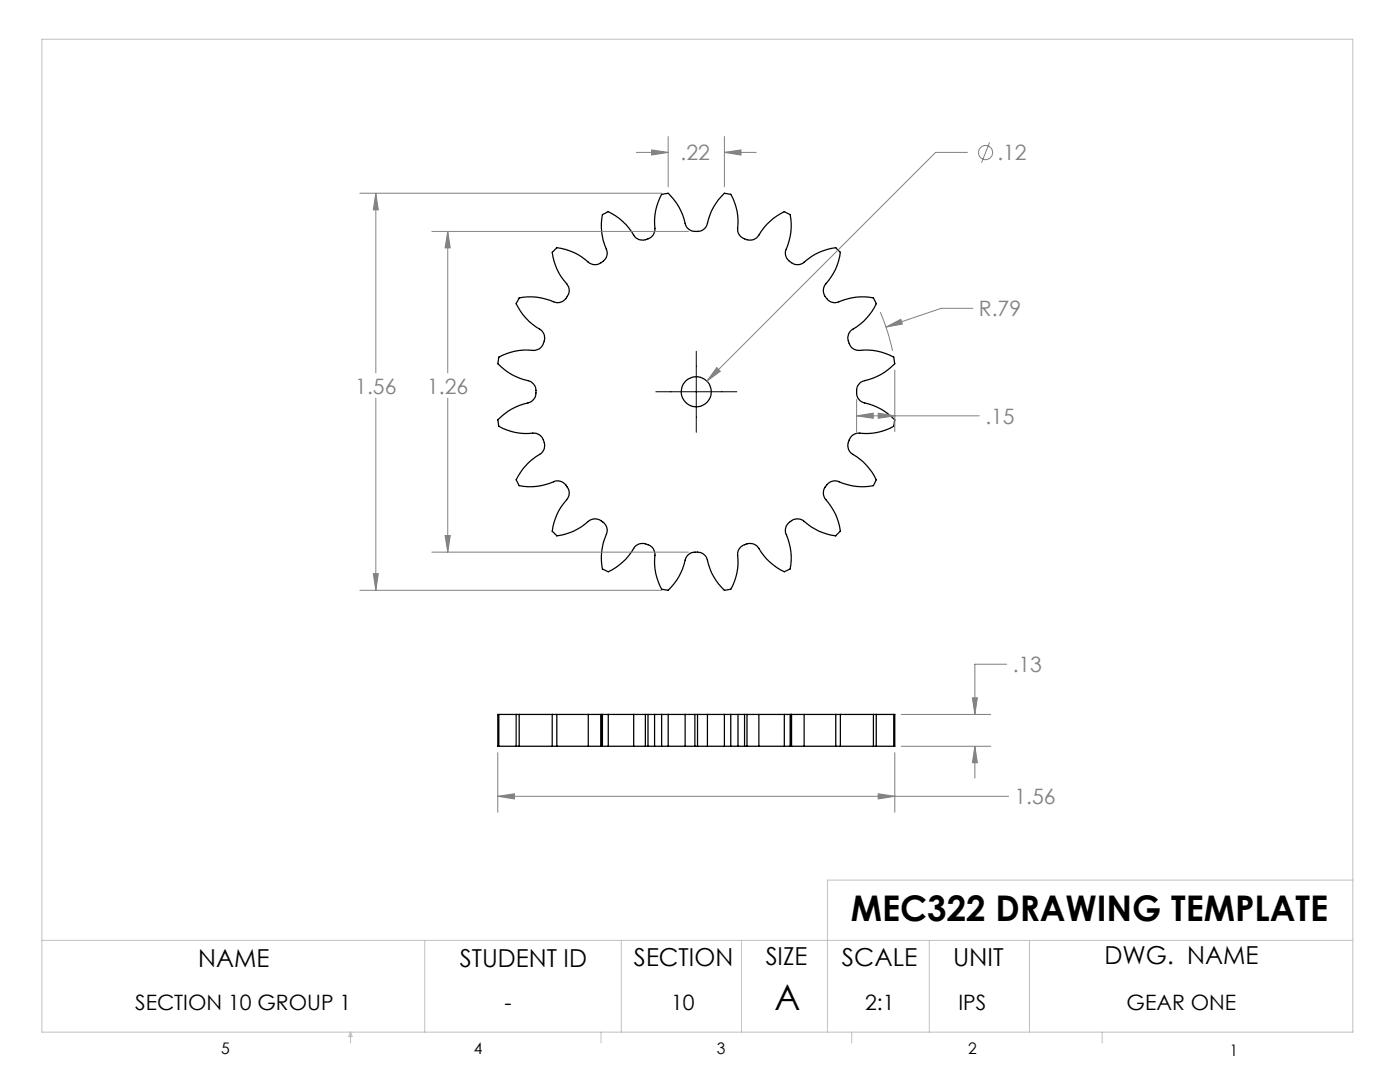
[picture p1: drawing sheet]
<svg xmlns="http://www.w3.org/2000/svg" width="279mm" height="216mm" viewBox="0 0 279 216" stroke-linecap="round" stroke-linejoin="round" font-family="sans-serif">
<g fill="none" stroke="#000" stroke-width=".25">
<path d="M110.2 50.3l.9-.9a11.5 11.5 0 0 1 6.6 3.1 2.43 2.43 0 0 0 2.9-.6 2.43 2.43 0 0 0 .1-3l-.5-1.7-.2-1.8 .2-2.6 1.2-.6 .8 .5a12.8 12.8 0 0 1 4.7 4.7 2.45 2.45 0 0 0 2.9 0 2.45 2.45 0 0 0 .8-2.7l.2-2.6 .5-1.7 .7-1.6 1.3-.2 .6 .6a13.4 13.4 0 0 1 3.1 6 2.44 2.44 0 0 0 2.7 .9 2.44 2.44 0 0 0 1.7-2.4 11.6 11.6 0 0 1 3.2-5.1l1.2 .2a12.5 12.5 0 0 1 1.4 7.4 2.44 2.44 0 0 0 2.4 1.7 2.44 2.44 0 0 0 2.3-1.7l1.1-1.4 1.3-1.2 2.2-1.4 1.2 .6 .1 .9a13.4 13.4 0 0 1-1.1 6.6 2.45 2.45 0 0 0 1.7 2.4 2.45 2.45 0 0 0 2.8-.9 11 11 0 0 1 5.6-2.4l.9 .9a11.5 11.5 0 0 1-3.1 6.6 2.43 2.43 0 0 0 .6 2.9 2.43 2.43 0 0 0 3 .1l1.7-.5 1.8-.2 2.6 .2 .6 1.2-.4 .8a12.8 12.8 0 0 1-4.8 4.7 2.45 2.45 0 0 0 0 2.9 2.45 2.45 0 0 0 2.8 .8l2.6 .3 1.7 .5 1.6 .7 .2 1.3-.7 .6a13.4 13.4 0 0 1-6 3 2.44 2.44 0 0 0-.9 2.7 2.44 2.44 0 0 0 2.4 1.7l2.4 1 2.1 1.6 .7 .6-.2 1.1a9.9 9.9 0 0 1-6.8 1.5 2.4 2.4 0 0 0-2.3 2.1 2.4 2.4 0 0 0 1.7 2.6l1.9 1.8 1.1 1.3 .9 1.5-.6 1.2-.9 .1a11.8 11.8 0 0 1-6.3-1 2.44 2.44 0 0 0-2.6 1.5 2.44 2.44 0 0 0 .9 2.9l1.4 2.2 .6 1.7 .3 1.7-.9 .9-.9-.1a14 14 0 0 1-6-3.1 2.42 2.42 0 0 0-2.7 .9 2.42 2.42 0 0 0 0 2.9l.5 1.6 .2 1.8-.2 2.6-1.2 .6-.7-.4a12.8 12.8 0 0 1-4.8-4.8 2.45 2.45 0 0 0-2.9 0 2.45 2.45 0 0 0-.8 2.8 9.8 9.8 0 0 1-1.6 5.9l-1.1 .2-.6-.6a11.4 11.4 0 0 1-2.9-5.8 2.42 2.42 0 0 0-2.8-1.2 2.42 2.42 0 0 0-1.8 2.4l-1 2.4-1 1.5-1.2 1.3-1.3-.2-.3-.8a11.9 11.9 0 0 1-1-6.3 2.42 2.42 0 0 0-2.2-2 2.42 2.42 0 0 0-2.5 1.7l-1.7 1.9-1.4 1.1-1.5 .9-1.2-.6-.1-.9a13.4 13.4 0 0 1 1.1-6.6 2.44 2.44 0 0 0-1.7-2.3 2.44 2.44 0 0 0-2.8 .9l-2.2 1.4-1.6 .6-1.8 .3-.9-.9 .1-.9a11.8 11.8 0 0 1 3-5.7 2.4 2.4 0 0 0-.6-2.9 2.4 2.4 0 0 0-3-.1l-1.7 .5-1.8 .2-2.6-.2-.6-1.2 .4-.7a12.8 12.8 0 0 1 4.8-4.8 2.45 2.45 0 0 0 0-2.8 2.45 2.45 0 0 0-2.8-.9 9.8 9.8 0 0 1-5.9-1.6l-.2-1.1 .7-.6a13.4 13.4 0 0 1 6-3 2.44 2.44 0 0 0 .9-2.8 2.44 2.44 0 0 0-2.4-1.7l-2.4-1-1.5-1-1.3-1.1 .3-1.3 .7-.4a11.9 11.9 0 0 1 6.4-1 2.42 2.42 0 0 0 2-2.2 2.42 2.42 0 0 0-1.7-2.5l-1.4-1.1-1.2-1.3-1.4-2.2 .6-1.2 .9-.1a13.4 13.4 0 0 1 6.6 1.1 2.45 2.45 0 0 0 2.3-1.7 2.45 2.45 0 0 0-.9-2.7 11 11 0 0 1-2.3-5.7zM99.6 148.9h3.4M99.6 142.6h3.4M99.6 142.6h-.3v6.3h.3M99.6 142.6v6.3M103 148.9h.6M103 142.6h.6M103 142.6v6.3M103.6 148.9h6.6M103.6 142.6h6.6M103.6 142.6v6.3M110.2 148.9h.9"/>
<path d="M110.2 142.6h.9M110.2 142.6v6.3M111.1 148.9h6.3M111.1 142.6h6.3M111.1 142.6v6.3M117.4 148.9h2.5M117.4 142.6h2.5M117.4 142.6v6.3M119.9 148.9h.1M119.9 142.6h.1M119.9 142.6v6.3M120 148.9h.2"/>
<path d="M120 142.6h.2M120 142.6v6.3M120.2 148.9h1.2M120.2 142.6h1.2M120.2 142.6v6.3M121.4 148.9h5.1M121.4 142.6h5.1M121.4 142.6v6.3M126.5 148.9h2.3M126.5 142.6h2.3M126.5 142.6v6.3M128.8 148.9h.5"/>
<path d="M128.8 142.6h.5M128.8 142.6v6.3M129.3 148.9h1.3M129.3 142.6h1.3M129.3 142.6v6.3M130.6 148.9h1.4M130.6 142.6h1.4M130.6 142.6v6.3M132 148.9h1.3M132 142.6h1.3M132 142.6v6.3M133.3 148.9h3.4"/>
<path d="M133.3 142.6h3.4M133.3 142.6v6.3M136.7 148.9h2M136.7 142.6h2M136.7 142.6v6.3M138.7 142.6v6.3M138.7 148.9h.5M138.7 142.6h.5M139.2 148.9h2M139.2 142.6h2M139.2 142.6v6.3M141.2 148.9h3.4"/>
<path d="M141.2 142.6h3.4M141.2 142.6v6.3M144.6 148.9h1.2M144.6 142.6h1.2M144.6 142.6v6.3M145.8 148.9h1.5M145.8 142.6h1.5M145.8 142.6v6.3M147.3 148.9h1.3M147.3 142.6h1.3M147.3 142.6v6.3M148.6 142.6v6.3"/>
<path d="M148.6 148.9h.5M148.6 142.6h.5M149.1 148.9h2.3M149.1 142.6h2.3M149.1 142.6v6.3M151.4 148.9h5.1M151.4 142.6h5.1M151.4 142.6v6.3M156.5 148.9h1.2M156.5 142.6h1.2M156.5 142.6v6.3M157.7 148.9h.2"/>
<path d="M157.7 142.6h.2M157.7 142.6v6.3M157.9 142.6v6.3M157.9 148.9h.1M157.9 142.6h.1M158 148.9h2.5M158 142.6h2.5M158 142.6v6.3M160.5 148.9h6.3M160.5 142.6h6.3M160.5 142.6v6.3M166.8 148.9h.9"/>
<path d="M166.8 142.6h.9M166.8 142.6v6.3M167.7 148.9h6.6M167.7 142.6h6.6M167.7 142.6v6.3M174.3 148.9h.6M174.3 142.6h.6M174.3 142.6v6.3M174.9 148.9h3.5M174.9 142.6h3.5M174.9 142.6v6.3M178.4 142.6h.2v6.3h-.2"/>
<path d="M178.4 142.6v6.3"/>
<circle cx="139" cy="78.2" r="3"/>
</g>
<g fill="none" stroke="#808080" stroke-width=".2">
<path d="M71.8 38.6h60.3M75 38.6l.5 3.3h-1zM75 38.6v35.8M127 30.4h6.3M130 29.9l3.3 .5-3.3 .5zM133.3 27.2v10.1M144.6 30.4l3.3-.5v1zM144.6 30.4h6.3M144.6 27.2v10.1M193.1 30.4h-6.4l-45.6 45.7M197.5 28.4l-1.6 4.1M86.2 46.2h51.2"/>
<path d="M89.4 46.2l.5 3.3h-1.1zM89.4 46.2v28.2M75 79.4v38.4M89.4 79.4v30.8M143.1 73.3l.7 .8-2.7 2zM171 79.7v6.4M175.7 62.3l.3 .8a38.7 38.7 0 0 1 2.1 6.9M176.8 65.3l3-1.6 .3 1zM178.6 73.8v12.3M194.2 61.5h-6.4l-11 3.8M171 83l3.3-.6v1.1zM171 83h24.4"/>
<path d="M175.3 82.4l3.3 .6-3.3 .5zM71.8 117.8h60.3M74.5 114.5h1l-.5 3.3zM86.2 110.2h51.2M88.8 106.9h1.1l-.5 3.3zM194.1 139.2h1l-.5 3.4zM200.9 132.5h-6.3v10.1M99.3 158.9l3.4-.5v1zM99.3 150.2v11.9M99.3 158.9h102M175.3 158.4l3.3 .5-3.3 .5zM178.6 150.2v11.9"/>
<path d="M179.8 148.9h17.9M179.8 142.6h17.9M194.6 148.9l.5 3.3h-1zM194.6 148.9v6.4"/>
<circle cx="196.7" cy="30.4" r="1.42"/>
</g>
<path d="M130.9 78.2h16.1M139 70.1v16.2" fill="none" stroke="#000" stroke-width=".2"/>
<g fill="none" stroke="#c0c0c0" stroke-width=".2">
<path d="M8.4 7.8h261.6v198.2h-261.6zM270 175.6h-104.9v30.4M8.4 187.6h261.6M84.8 187.6v18.4M124 187.6v18.4M148 187.6v18.4M185.5 187.6v18.4M205.5 187.6v18.4M70 206v2.1M70 206l.3 .8h-.7zM119.9 206v2.1M170 206v2.1"/>
<path d="M220 206v2.1"/>
</g>
<path d="M143.1 73.3l-2 2.8 2.7-2zM176.8 65.3l3.3-.6-.3-1zM171 83l3.3-.6v1.1zM175.3 82.4l3.3 .6-3.3 .5zM89.4 46.2l.5 3.3h-1.1zM88.8 106.9h1.1l-.5 3.3zM130 29.9l3.3 .5-3.3 .5zM144.6 30.4l3.3-.5v1zM75 38.6l.5 3.3h-1zM74.5 114.5h1l-.5 3.3zM99.3 158.9l3.4-.5v1zM175.3 158.4l3.3 .5-3.3 .5zM194.6 148.9l.5 3.3h-1zM194.1 139.2h1l-.5 3.4z" fill="#808080"/>
<g font-size="7.1">
<text x="169.8" y="183.8">MEC322 DRAWING TEMPLATE</text>
<text x="154.6" y="201.6">A</text>
</g>
<g font-size="4.9">
<text x="39.6" y="193">NAME</text>
<text x="91.8" y="193">STUDENT ID</text>
<text x="126.5" y="192.7">SECTION</text>
<text x="152.8" y="192.6">SIZE</text>
<text x="168" y="192.8">SCALE</text>
<text x="190.2" y="192.7">UNIT</text>
<text x="220.4" y="192.4">DWG. NAME</text>
</g>
<g font-size="4.2" fill="#808080">
<text x="135.8" y="32">.22</text>
<text x="199" y="32">.12</text>
<text x="195.4" y="63.1">R.79</text>
<text x="70.9" y="78.5">1.56</text>
<text x="85.3" y="78.5">1.26</text>
<text x="196.6" y="84.5">.15</text>
<text x="202.1" y="134.1">.13</text>
<text x="202.5" y="160.5">1.56</text>
</g>
<g font-size="4.2">
<text x="27" y="201.6">SECTION 10 GROUP 1</text>
<text x="100.7" y="201.6">-</text>
<text x="133.9" y="201.6">10</text>
<text x="172.7" y="201.6">2:1</text>
<text x="191.3" y="201.6">IPS</text>
<text x="224.8" y="201.6">GEAR ONE</text>
</g>
<g font-size="3.2">
<text x="44.2" y="210.4">5</text>
<text x="94.6" y="210.3">4</text>
<text x="143.1" y="210.4">3</text>
<text x="193.2" y="210.3">2</text>
<text x="245.4" y="210.6">1</text>
</g>
</svg>
